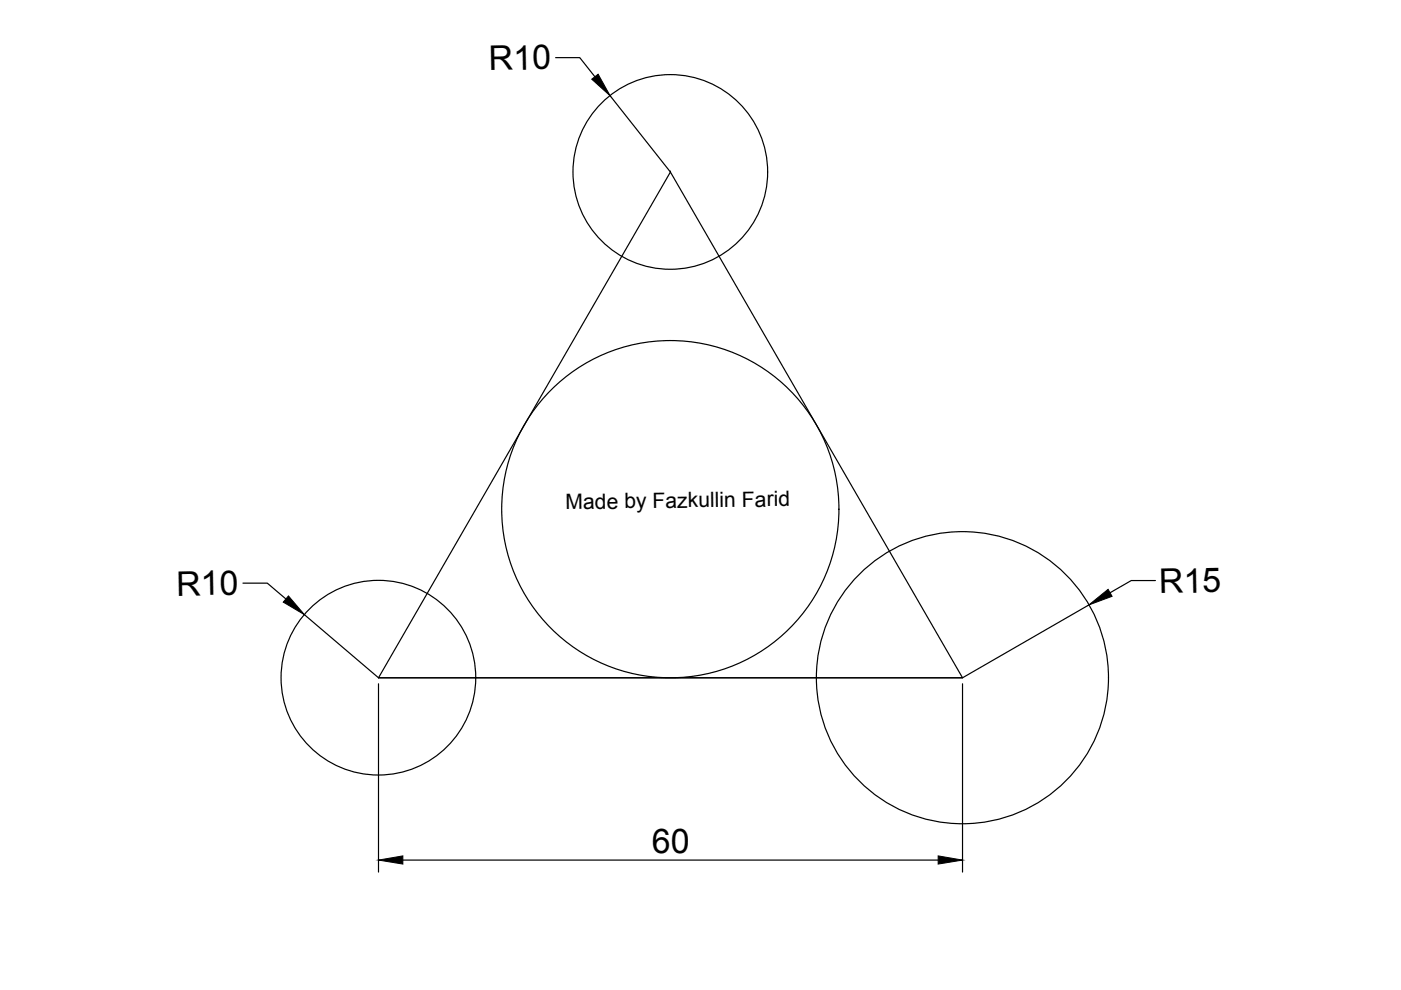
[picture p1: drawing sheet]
<svg xmlns="http://www.w3.org/2000/svg" width="297mm" height="210mm" viewBox="0 0 297 210" stroke-linecap="round" stroke-linejoin="round" font-family="sans-serif">
<!-- layer: 0 -->
<g fill="none" stroke="#000" stroke-width=".25">
<path d="M117.8 12.2h5.1l3.2 4.1M129.4 20.3l12.7 16.2M142.1 36.5l62 107.2h-123.9zM142.1 36.5h.1M51.5 123.6h5.2l3.9 3.4M64.5 130.3l15.7 13.4M230.9 128.3l-26.8 15.4h-123.9M245 123.1h-5.2l-4.4 2.6M80.2 145v39.9M204.1 145v39.9M85.4 182.4h113.5"/>
<circle cx="142.1" cy="36.5" r="20.6"/>
<circle cx="142.1" cy="108" r="35.8"/>
<circle cx="80.2" cy="143.7" r="20.6"/>
<circle cx="204.1" cy="143.7" r="31"/>
</g>
<path d="M125.5 16.8l1.3-1.1 2.6 4.6zM61.2 126.4l3.3 3.9-4.4-2.6zM230.9 128.3l4-3.3 .9 1.4zM80.2 182.4l5.2-.9v1.7zM198.9 181.5l5.2 .9-5.2 .8z" fill="#000" stroke="#000" stroke-width=".21"/>
<g font-size="7.2">
<text x="103.7" y="14.9" transform="rotate(-1 103.7 14.9)">R10</text>
<text x="245.8" y="125.8" transform="rotate(-1 245.8 125.8)">R15</text>
<text x="37.4" y="126.3" transform="rotate(-1 37.4 126.3)">R10</text>
<text x="138.2" y="181">60</text>
</g>
<text font-size="4.5" x="119.9" y="107.9" transform="rotate(-1 119.9 107.9)">Made by Fazkullin Farid</text>
</svg>
